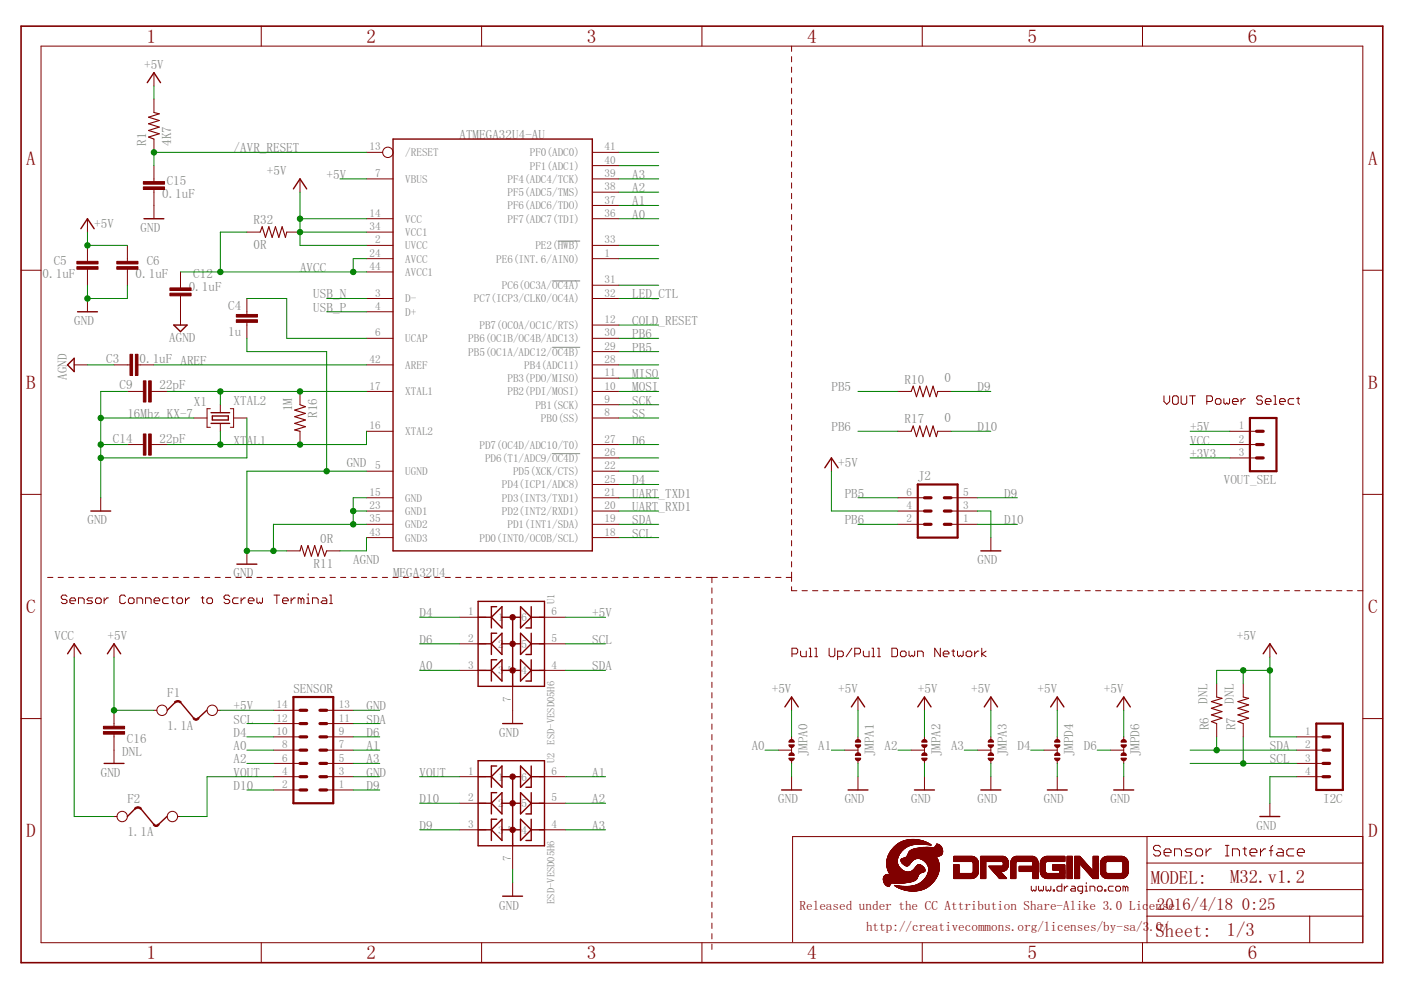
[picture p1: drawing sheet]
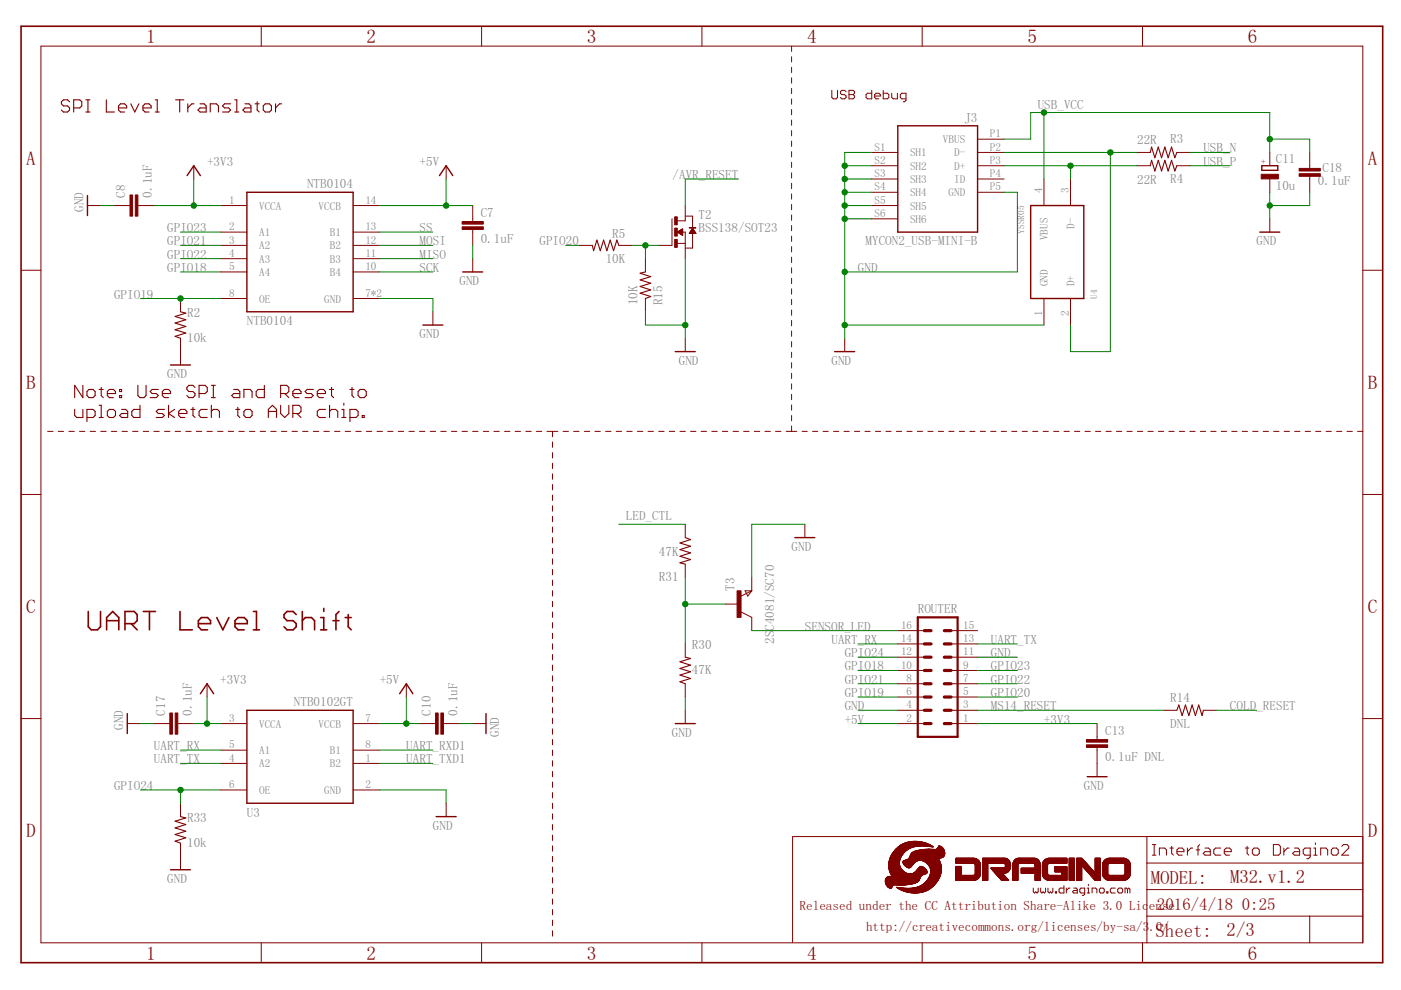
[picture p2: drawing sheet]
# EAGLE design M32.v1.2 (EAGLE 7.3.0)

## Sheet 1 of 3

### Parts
C3  0.1uF  C-EUC0402  [C0402]
C4  1u  C-EUC0402  [C0402]
C5  0.1uF  C-EUC0402  [C0402]
C6  0.1uF  C-EUC0402  [C0402]
C9  22pF  C-EUC0402  [C0402]
C12  0.1uF  C-EUC0402  [C0402]
C14  22pF  C-EUC0402  [C0402]
C15  0.1uF  C-EUC0402  [C0402]
C16  DNL  C-EUC0402  [C0402]
F1  1.1A  FUSE1812  [L1812]
F2  1.1A  FUSE1812  [L1812]
I2C  MA04-1  [MA04-1]
J2  MA03-2  [MA03-2]
JMPA0  JUM-A2  0R-JUMPA  [A0R-JMP]
JMPA1  JUM-A2  0R-JUMPA  [A0R-JMP]
JMPA2  JUM-A2  0R-JUMPA  [A0R-JMP]
JMPA3  JUM-A2  0R-JUMPA  [A0R-JMP]
JMPD4  JUM-A2  0R-JUMPA  [A0R-JMP]
JMPD6  JUM-A2  0R-JUMPA  [A0R-JMP]
MEGA32U4  ATMEGA32U4-AU  [TQFP44]
R1  4K7  R-US_R0402  [R0402]
R6  DNL  R-US_R0603  [R0603]
R7  DNL  R-US_R0603  [R0603]
R10  0  R-US_R0603  [R0603]
R11  0R  R-US_R0603  [R0603]
R16  1M  R-US_R0402  [R0402]
R17  0  R-US_R0603  [R0603]
R32  0R  R-US_R0402  [R0402]
SENSOR  MA07-2  [MA07-2]
U1  ESD-VESD05H6  [VESD05A6]
U2  ESD-VESD05H6  [VESD05A6]
VOUT_SEL  MA03-1  [MA03-1]
X1  16Mhz KX-7  CRYSTAL-3.2-2.5  [CRYSTAL-3.2-2.5]

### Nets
32U4_A4: MEGA32U4.40(PF1(ADC1)) ; also sheet 3
32U4_A5: MEGA32U4.41(PF0(ADC0)) ; also sheet 3
+3V3: VOUT_SEL.3 ; also sheet 2
+5V: C5.1 C6.1 C16.1 F1.1 I2C.1 J2.4 JMPA0.3 JMPA1.3 JMPA2.3 JMPA3.3 JMPD4.3 JMPD6.3 MEGA32U4.2(UVCC) MEGA32U4.7(VBUS) MEGA32U4.14(VCC) MEGA32U4.34(VCC1) R1.2 R6.2 R7.2 R32.2 U1.6 VOUT_SEL.1 ; also sheet 2,3
/AVR_RESET: C15.1 MEGA32U4.13(/RESET) R1.1 ; also sheet 2,3
A0: JMPA0.2 MEGA32U4.36(PF7(ADC7(TDI)) SENSOR.8 U1.3 ; also sheet 3
A1: JMPA1.2 MEGA32U4.37(PF6(ADC6/TDO)) SENSOR.7 U2.6 ; also sheet 3
A2: JMPA2.2 MEGA32U4.38(PF5(ADC5/TMS)) SENSOR.6 U2.5 ; also sheet 3
A3: JMPA3.2 MEGA32U4.39(PF4(ADC4/TCK)) SENSOR.5 U2.4 ; also sheet 3
AGND: C3.1 MEGA32U4.43(GND3) R11.1 ; also sheet 3
AREF: C3.2 MEGA32U4.42(AREF) ; also sheet 3
AVCC: C12.1 MEGA32U4.24(AVCC) MEGA32U4.44(AVCC1) R32.1 ; also sheet 3
COLD_RESET: MEGA32U4.12(PB7(OC0A/OC1C/RTS)) ; also sheet 2,3
D4: JMPD4.2 MEGA32U4.25(PD4(ICP1/ADC8)) SENSOR.10 U1.1 ; also sheet 3
D6: JMPD6.2 MEGA32U4.27(PD7(OC4D/ADC10/T0)) SENSOR.9 U1.2 ; also sheet 3
D9: J2.5 R10.2 SENSOR.1 U2.3
D10: J2.1 R17.2 SENSOR.2 U2.2
GND [gnd]: C4.1 C5.2 C6.2 C9.1 C14.1 C15.2 C16.2 I2C.4 J2.3 JMPA0.1 JMPA1.1 JMPA2.1 JMPA3.1 JMPD4.1 JMPD6.1 MEGA32U4.5(UGND) MEGA32U4.15(GND) MEGA32U4.23(GND1) MEGA32U4.35(GND2) R11.2 SENSOR.3 SENSOR.13 U1.7 U2.7 X1.2(GND) X1.4(GND) ; also sheet 2,3
GND1: C12.2 ; supply symbol labelled AGND
LED_CTL: MEGA32U4.32(PC7(ICP3/CLK0/OC4A)) ; also sheet 2,3
MISO: MEGA32U4.11(PB3(PDO/MISO)) ; also sheet 2,3
MOSI: MEGA32U4.10(PB2(PDI/MOSI)) ; also sheet 2,3
N$1: F1.2 SENSOR.14
N$4: C4.2 MEGA32U4.6(UCAP) ; also sheet 3
PB4: MEGA32U4.28(PB4(ADC11)) ; also sheet 3
PB5: J2.6 MEGA32U4.29(PB5(OC1A/ADC12/!OC4B)) R10.1 ; also sheet 3
PB6: J2.2 MEGA32U4.30(PB6(OC1B/OC4B/ADC13)) R17.1 ; also sheet 3
PC6: MEGA32U4.31(PC6(OC3A/!OC4A)) ; also sheet 3
PD5: MEGA32U4.22(PD5(XCK/CTS)) ; also sheet 3
PD6: MEGA32U4.26(PD6(T1/ADC9/!OC4D)) ; also sheet 3
PE2: MEGA32U4.33(PE2(!HWB)) ; also sheet 3
PE6: MEGA32U4.1(PE6(INT.6/AIN0)) ; also sheet 3
SCK: MEGA32U4.9(PB1(SCK)) ; also sheet 2,3
SCL: I2C.3 MEGA32U4.18(PD0(INT0/OC0B/SCL)) R7.1 SENSOR.12 U1.5 ; also sheet 3
SDA: I2C.2 MEGA32U4.19(PD1(INT1/SDA)) R6.1 SENSOR.11 U1.4 ; also sheet 3
SS: MEGA32U4.8(PB0(SS)) ; also sheet 2,3
UART_RXD1: MEGA32U4.20(PD2(INT2/RXD1)) ; also sheet 2,3
UART_TXD1: MEGA32U4.21(PD3(INT3/TXD1)) ; also sheet 2,3
USB_N: MEGA32U4.3(D-) ; also sheet 2,3
USB_P: MEGA32U4.4(D+) ; also sheet 2,3
VCC: F2.1 VOUT_SEL.2
VOUT: F2.2 SENSOR.4 U2.1
XTAL1: C14.2 MEGA32U4.16(XTAL2) R16.2 X1.3(C2) ; also sheet 3
XTAL2: C9.2 MEGA32U4.17(XTAL1) R16.1 X1.1(C1) ; also sheet 3

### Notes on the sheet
- VOUT Power Select
- Sensor Connector to Screw Terminal
- Pull Up/Pull Down Network
- Sensor Interface

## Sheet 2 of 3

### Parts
C7  0.1uF  C-EUC0402  [C0402]
C8  0.1uF  C-EUC0402  [C0402]
C10  0.1uF  C-EUC0402  [C0402]
C11  10u  CPOL-EUSMCB  [SMC_B]
C13  0.1uF DNL  C-EUC0402  [C0402]
C17  0.1uF  C-EUC0402  [C0402]
C18  0.1uF  C-EUC0402  [C0402]
J3  MYCON2_USB-MINI-B  [CON2_USB_MICRO_B_AT]
NTB0104  NTB0104  [DHVQFN14]
R2  10k  R-US_R0402  [R0402]
R3  22R  R-US_R0402  [R0402]
R4  22R  R-US_R0402  [R0402]
R5  10K  R-US_R0402  [R0402]
R14  DNL  R-US_R0402  [R0402]
R15  10K  R-US_R0402  [R0402]
R30  47K  R-US_R0402  [R0402]
R31  47K  R-US_R0402  [R0402]
R33  10k  R-US_R0402  [R0402]
ROUTER  MA08-2  [MA08-2]
T2  BSS138/SOT23  NMOSFET-SOT23  [SOT-23]
T3  2SC4081/SC70  NPNSOT323  [SOT323]
U3  NTB0102GT  [NXP-SOT833-1]
U4  YSSR05  [SOT143]
U$5  LOGO-NEW  [LOGO-SILK-NEW]

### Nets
+3V3: C8.2 C13.1 C17.2 NTB0104.1(VCCA) ROUTER.1 U3.3(VCCA) ; also sheet 1
+5V: C7.1 C10.1 NTB0104.14(VCCB) ROUTER.2 U3.7(VCCB) ; also sheet 1,3
/AVR_RESET: T2.1(D) ; also sheet 1,3
COLD_RESET: R14.2 ; also sheet 1,3
GND [gnd]: C7.2 C8.1 C10.2 C11.- C13.2 C17.1 C18.2 J3.P5(GND) J3.S1(SH1) J3.S2(SH2) J3.S3(SH3) J3.S4(SH4) J3.S5(SH5) J3.S6(SH6) NTB0104.7(GND) NTB0104.EXP(GND) R2.1 R15.1 R30.1 R33.1 ROUTER.4 ROUTER.11 T2.2(S) T3.3(E) U3.2(GND) U4.1(GND) ; also sheet 1,3
GPIO18: NTB0104.5(A4) ROUTER.10
GPIO19: NTB0104.8(OE) R2.2 ROUTER.6
GPIO20: R5.2 ROUTER.5
GPIO21: NTB0104.3(A2) ROUTER.8
GPIO22: NTB0104.4(A3) ROUTER.7
GPIO23: NTB0104.2(A1) ROUTER.9
GPIO24: R33.2 ROUTER.12 U3.6(OE)
LED_CTL: R31.1 ; also sheet 1,3
MISO: NTB0104.11(B3) ; also sheet 1,3
MOSI: NTB0104.12(B2) ; also sheet 1,3
MS14_RESET: R14.1 ROUTER.3
N$8: R5.1 R15.2 T2.3(G)
N$9: R30.2 R31.2 T3.2(B)
SCK: NTB0104.10(B4) ; also sheet 1,3
SENSOR_LED: ROUTER.16 T3.1(C)
SS: NTB0104.13(B1) ; also sheet 1,3
UART_RX: ROUTER.14 U3.5(A1)
UART_RXD1: U3.8(B1) ; also sheet 1,3
UART_TX: ROUTER.13 U3.4(A2)
UART_TXD1: U3.1(B2) ; also sheet 1,3
USB1_N: J3.P2(D-) R3.2 U4.2(D+)
USB1_P: J3.P3(D+) R4.2 U4.3(D-)
USB_N: R3.1 ; also sheet 1,3
USB_P: R4.1 ; also sheet 1,3
USB_VCC: C11.+ C18.1 J3.P1(VBUS) U4.4(VBUS)
Unconnected: J3.P4(ID) ROUTER.15

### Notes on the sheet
- USB debug
- SPI Level Translator
- Note: Use SPI and Reset to 
  upload sketch to AVR chip.
- UART Level Shift
- Interface to Dragino2

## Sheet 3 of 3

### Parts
U$6  ATMEGA32U4-XUMU  [QFN44ML7X7]

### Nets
32U4_A4: U$6.40((ADC1)PF1) ; also sheet 1
32U4_A5: U$6.41((ADC0)PF0) ; also sheet 1
+5V: U$6.2(UVCC) U$6.7(VBUS) U$6.14(VCC) U$6.34(VCC1) ; also sheet 1,2
/AVR_RESET: U$6.13(RESET) ; also sheet 1,2
A0: U$6.36((ADC7/TDI)PF7) ; also sheet 1
A1: U$6.37((ADC6/TDO)PF6) ; also sheet 1
A2: U$6.38((ADC5/TMS)PF5) ; also sheet 1
A3: U$6.39((ADC4/TCK)PF4) ; also sheet 1
AGND: U$6.43(GND3) ; also sheet 1
AREF: U$6.42(AREF) ; also sheet 1
AVCC: U$6.24(AVCC) U$6.44(AVCC1) ; also sheet 1
COLD_RESET: U$6.12((PCINT7/OC0A/OC1C/#RTS)PB7) ; also sheet 1,2
D4: U$6.25((ICP1/ADC8)PD4) ; also sheet 1
D6: U$6.27((T0/OC4D/ADC10)PD7) ; also sheet 1
GND [gnd]: U$6.5(UGND) U$6.15(GND) U$6.23(GND1) U$6.35(GND2) U$6.EXP(PAD) ; also sheet 1,2
LED_CTL: U$6.32((ICP3/CLK0/OC4A)PC7) ; also sheet 1,2
MISO: U$6.11((PD0/MISO/PCINT3)PB3) ; also sheet 1,2
MOSI: U$6.10((PDI/MOSI/PCINT2)PB2) ; also sheet 1,2
N$4: U$6.6(UCAP) ; also sheet 1
PB4: U$6.28((ADC11/PCINT4)PB4) ; also sheet 1
PB5: U$6.29((PCINT5/OC1A/#OC4B/ADC12)PB5) ; also sheet 1
PB6: U$6.30((PCINT6/OC1B/OC4B/ADC13)PB6) ; also sheet 1
PC6: U$6.31((OC3A/#0C4A)PC6) ; also sheet 1
PD5: U$6.22((XCK1/#CTS)PD5) ; also sheet 1
PD6: U$6.26((T1/#OC4D/ADC9)PD6) ; also sheet 1
PE2: U$6.33((#HWB)PE2) ; also sheet 1
PE6: U$6.1((INT6/AIN0)PE6) ; also sheet 1
SCK: U$6.9((SCLK/PCINT1)PB1) ; also sheet 1,2
SCL: U$6.18((OC0B/SCL/INT0)PD0) ; also sheet 1
SDA: U$6.19((SDA/INT1)PD1) ; also sheet 1
SS: U$6.8((SS/PCINT0)PB0) ; also sheet 1,2
UART_RXD1: U$6.20((RXD1/AIN1/INT2)PD2) ; also sheet 1,2
UART_TXD1: U$6.21((TXD1/INT3)PD3) ; also sheet 1,2
USB_N: U$6.3(D-) ; also sheet 1,2
USB_P: U$6.4(D+) ; also sheet 1,2
XTAL1: U$6.16(XTAL2) ; also sheet 1
XTAL2: U$6.17(XTAL1) ; also sheet 1

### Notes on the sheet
- Mega32u4 Dual Layout
